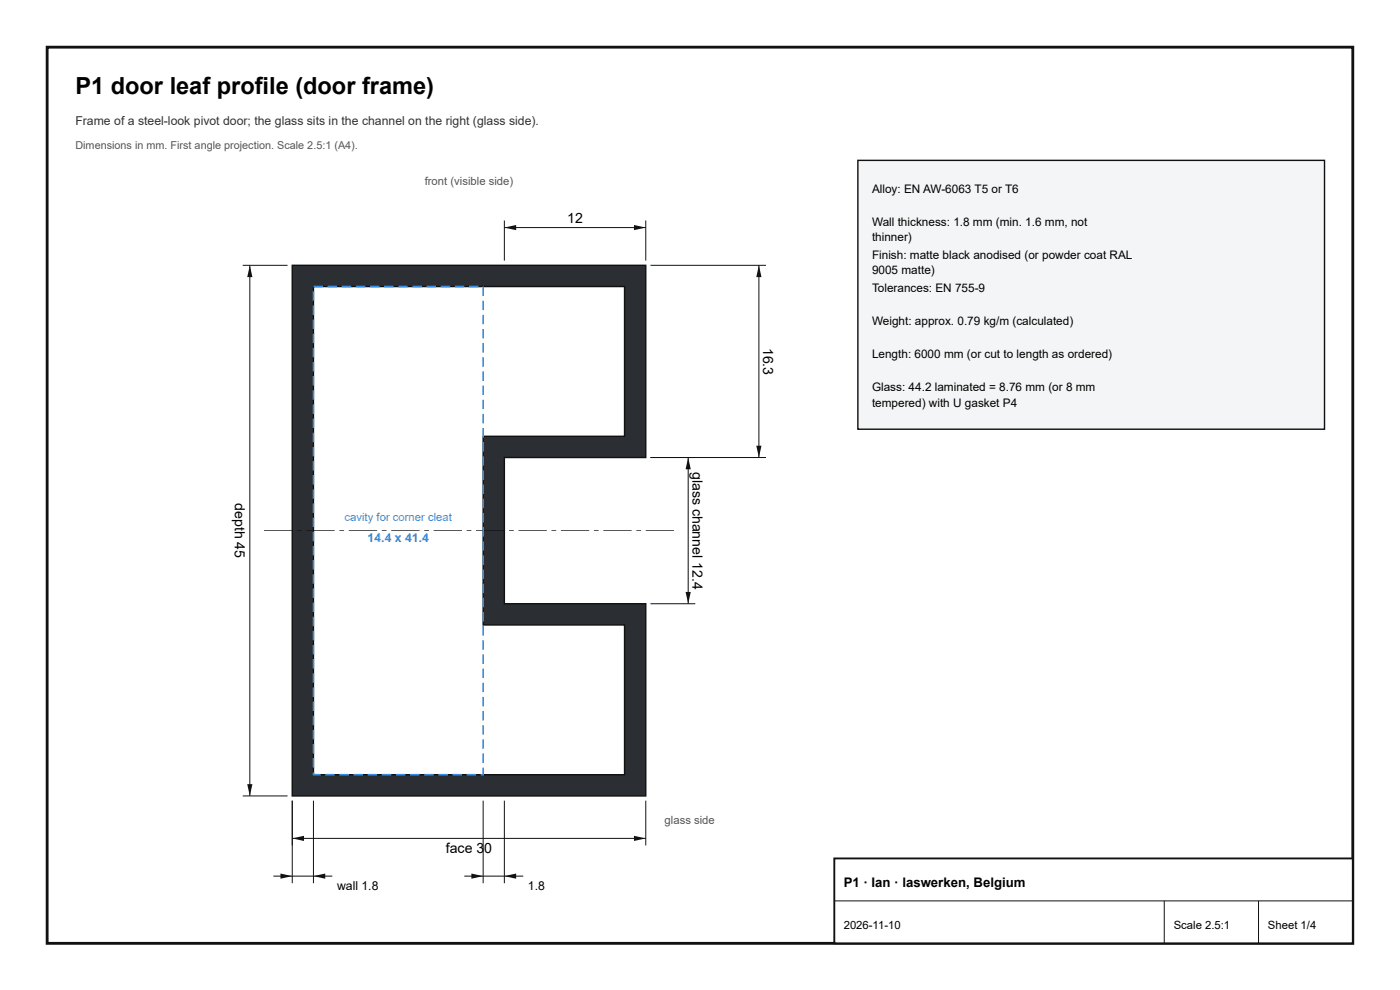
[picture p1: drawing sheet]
<svg xmlns="http://www.w3.org/2000/svg" width="297mm" height="210mm" viewBox="0 0 297 210" stroke-linecap="round" stroke-linejoin="round" font-family="sans-serif">
<path d="M10 10h277v190h-277z" fill="none" stroke="#111" stroke-width=".6"/>
<path d="M62 56.2h75v40.8h-30v31h30v40.7h-75zM66.5 60.7h66v31.8h-30v40h30v31.7h-66z" fill-rule="evenodd" fill="#2b2f33"/>
<path d="M62 56.2h75v40.8h-30v31h30v40.7h-75zM66.5 60.7h66v31.8h-30v40h30v31.7h-66z" fill="none" stroke="#111" stroke-width=".3"/>
<path d="M56 112.4h6v.2h-6zM63 112.4h1v.2h-1zM65 112.4h6v.2h-6zM72 112.4h1v.2h-1zM74 112.4h6v.2h-6zM81 112.4h1v.2h-1zM83 112.4h6v.2h-6zM90 112.4h1v.2h-1zM92 112.4h6v.2h-6zM99 112.4h1v.2h-1zM101 112.4h6v.2h-6zM108 112.4h1v.2h-1zM110 112.4h6v.2h-6zM117 112.4h1v.2h-1zM119 112.4h6v.2h-6zM126 112.4h1v.2h-1zM128 112.4h6v.2h-6zM135 112.4h1v.2h-1zM137 112.4h6v.2h-6z" fill="#111"/>
<path d="M62 169.7v9.5M62 177.7h75M137 169.7v9.5" fill="none" stroke="#111" stroke-width=".21"/>
<g fill="#111">
<path d="M62 177.7l2.5-.5v1.1z"/>
<path d="M134.5 177.2l2.5 .5-2.5 .6z"/>
</g>
<path d="M51.5 56.2h9.5M53 56.2v112.5M51.5 168.7h9.5" fill="none" stroke="#111" stroke-width=".21"/>
<g fill="#111">
<path d="M53 56.2l.6 2.5h-1.1z"/>
<path d="M52.5 166.2h1.1l-.6 2.5z"/>
</g>
<path d="M107 46.7v8.5M107 48.2h30M137 46.7v8.5" fill="none" stroke="#111" stroke-width=".21"/>
<g fill="#111">
<path d="M107 48.2l2.5-.5v1.1z"/>
<path d="M134.5 47.7l2.5 .5-2.5 .6z"/>
</g>
<path d="M138 97h9.5M146 97v31M138 128h9.5" fill="none" stroke="#111" stroke-width=".21"/>
<g fill="#111">
<path d="M146 97l.5 2.5h-1.1z"/>
<path d="M145.4 125.5h1.1l-.5 2.5z"/>
</g>
<path d="M138 56.2h24.5M161 56.2v40.8M138 97h24.5" fill="none" stroke="#111" stroke-width=".21"/>
<g fill="#111">
<path d="M161 56.2l.5 2.5h-1.1z"/>
<path d="M160.4 94.5h1.1l-.5 2.5z"/>
</g>
<path d="M62 169.7v17.5M66.5 169.7v17.5M62 185.7h4.5" fill="none" stroke="#111" stroke-width=".21"/>
<g fill="#111">
<path d="M59.5 185.2l2.5 .5-2.5 .6z"/>
<path d="M66.5 185.7l2.5-.5v1.1z"/>
</g>
<path d="M102.5 169.7v17.5M107 169.7v17.5M58 185.7h4M66.5 185.7h4M102.5 185.7h4.5" fill="none" stroke="#111" stroke-width=".21"/>
<g fill="#111">
<path d="M100 185.2l2.5 .5-2.5 .6z"/>
<path d="M107 185.7l2.5-.5v1.1z"/>
</g>
<path d="M98.5 185.7h4M107 185.7h4" fill="none" stroke="#111" stroke-width=".21"/>
<path d="M69.5 60.6h2v.3h-2zM72.5 60.6h2v.3h-2zM75.5 60.6h2v.3h-2zM78.5 60.6h2v.3h-2zM81.5 60.6h2v.3h-2zM84.5 60.6h2v.3h-2zM87.5 60.6h2v.3h-2zM90.5 60.6h2v.3h-2zM93.5 60.6h2v.3h-2zM96.5 60.6h2v.3h-2zM99.5 60.6h2v.3h-2zM102.3 60.7h.4v2h-.4zM102.3 63.7h.4v2h-.4zM102.3 66.7h.4v2h-.4zM102.3 69.7h.4v2h-.4zM102.3 72.7h.4v2h-.4zM102.3 75.7h.4v2h-.4zM102.3 78.7h.4v2h-.4zM102.3 81.7h.4v2h-.4zM102.3 84.7h.4v2h-.4zM102.3 87.7h.4v2h-.4zM102.3 90.7h.4v2h-.4zM102.3 93.7h.4v2h-.4zM102.3 96.7h.4v2h-.4zM102.3 99.7h.4v2h-.4zM102.3 102.7h.4v2h-.4zM102.3 105.7h.4v2h-.4zM102.3 108.7h.4v2h-.4zM102.3 111.7h.4v2h-.4zM102.3 114.7h.4v2h-.4zM102.3 117.7h.4v2h-.4zM102.3 120.7h.4v2h-.4zM102.3 123.7h.4v2h-.4zM102.3 126.7h.4v2h-.4zM102.3 129.7h.4v2h-.4zM102.3 132.7h.4v2h-.4zM102.3 135.7h.4v2h-.4zM102.3 138.7h.4v2h-.4zM102.3 141.7h.4v2h-.4zM102.3 144.7h.4v2h-.4zM102.3 147.7h.4v2h-.4zM102.3 150.7h.4v2h-.4zM102.3 153.7h.4v2h-.4zM102.3 156.7h.4v2h-.4zM102.3 159.7h.4v2h-.4zM102.3 162.7h.4v1.7h-.7v-.3h.5v.1h-.2zM99 164.1h2v.3h-2zM96 164.1h2v.3h-2zM93 164.1h2v.3h-2zM90 164.1h2v.3h-2zM87 164.1h2v.3h-2zM84 164.1h2v.3h-2zM81 164.1h2v.3h-2zM78 164.1h2v.3h-2zM75 164.1h2v.3h-2zM72 164.1h2v.3h-2zM69 164.1h2v.3h-2zM66.3 163.7h.4v.5h-.2v-.1h1.5v.3h-1.7zM66.3 160.7h.4v2h-.4zM66.3 157.7h.4v2h-.4zM66.3 154.7h.4v2h-.4zM66.3 151.7h.4v2h-.4zM66.3 148.7h.4v2h-.4zM66.3 145.7h.4v2h-.4zM66.3 142.7h.4v2h-.4zM66.3 139.7h.4v2h-.4zM66.3 136.7h.4v2h-.4zM66.3 133.7h.4v2h-.4zM66.3 130.7h.4v2h-.4zM66.3 127.7h.4v2h-.4zM66.3 124.7h.4v2h-.4zM66.3 121.7h.4v2h-.4zM66.3 118.7h.4v2h-.4zM66.3 115.7h.4v2h-.4zM66.3 112.7h.4v2h-.4zM66.3 109.7h.4v2h-.4zM66.3 106.7h.4v2h-.4zM66.3 103.7h.4v2h-.4zM66.3 100.7h.4v2h-.4zM66.3 97.7h.4v2h-.4zM66.3 94.7h.4v2h-.4zM66.3 91.7h.4v2h-.4zM66.3 88.7h.4v2h-.4zM66.3 85.7h.4v2h-.4zM66.3 82.7h.4v2h-.4zM66.3 79.7h.4v2h-.4zM66.3 76.7h.4v2h-.4zM66.3 73.7h.4v2h-.4zM66.3 70.7h.4v2h-.4zM66.3 67.7h.4v2h-.4zM66.3 64.7h.4v2h-.4zM66.3 61.7h.4v2h-.4zM66.5 60.6h2v.3h-2z" fill="#3b8fe0"/>
<path d="M182 34h99v57h-99z" fill="#f4f5f6"/>
<path d="M182 34h99v57h-99z" fill="none" stroke="#111" stroke-width=".3"/>
<path d="M177 182h110v18h-110z" fill="#fff"/>
<path d="M177 182h110v18h-110z" fill="none" stroke="#111" stroke-width=".4"/>
<path d="M177 191h110M247 191v9M267 191v9" fill="none" stroke="#111" stroke-width=".21"/>
<text font-size="5" x="16" y="20">P1 door leaf profile (door frame)</text>
<g font-size="3">
<text x="120.3" y="47.3">12</text>
<text x="161.9" y="73.7" transform="rotate(90 161.9 73.7)">16.3</text>
<text x="146.9" y="100" transform="rotate(90 146.9 100)">glass channel 12.4</text>
<text x="49.9" y="106.7" transform="rotate(90 49.9 106.7)">depth 45</text>
<text x="94.6" y="180.9">face 3</text>
<text x="102.7" y="180.9">0</text>
</g>
<text font-size="2.8" x="179" y="188">P1 · Ian · laswerken, Belgium</text>
<text font-size="2.6" fill="#333" x="16" y="26.5">Frame of a steel-look pivot door; the glass sits in the channel on the right (glass side).</text>
<text font-size="2.6" fill="#3b8fe0" x="78" y="115">14.4 x 41.4</text>
<g font-size="2.6">
<text x="71.5" y="188.6">wall 1.8</text>
<text x="112" y="188.6">1.8</text>
</g>
<g font-size="2.5">
<text x="185" y="41">Alloy: EN AW-6063 T5 or T6</text>
<text x="185" y="48">Wall thickness: 1.8 mm (min. 1.6 mm, not</text>
<text x="185" y="51.2">thinner)</text>
<text x="185" y="55">Finish: matte black anodised (or powder coat RAL</text>
<text x="185" y="58.2">9005 matte)</text>
<text x="185" y="62">Tolerances: EN 755-9</text>
<text x="185" y="69">Weight: approx. 0.79 kg/m (calculated)</text>
<text x="185" y="76">Length: 6000 mm (or cut to length as ordered)</text>
<text x="185" y="83">Glass: 44.2 laminated = 8.76 mm (or 8 mm</text>
<text x="185" y="86.2">tempered) with U gasket P4</text>
</g>
<g font-size="2.4" fill="#555">
<text x="90.1" y="39.2">front (visible side)</text>
<text x="141" y="174.7">glass side</text>
</g>
<text font-size="2.4" fill="#3b8fe0" x="73.1" y="110.5">cavity for corner cleat</text>
<g font-size="2.4">
<text x="179" y="197">2026-11-10</text>
<text x="249" y="197">Scale 2.5:1</text>
<text x="269" y="197">Sheet 1/4</text>
</g>
<text font-size="2.3" fill="#555" x="16" y="31.5">Dimensions in mm. First angle projection. Scale 2.5:1 (A4).</text>
</svg>
